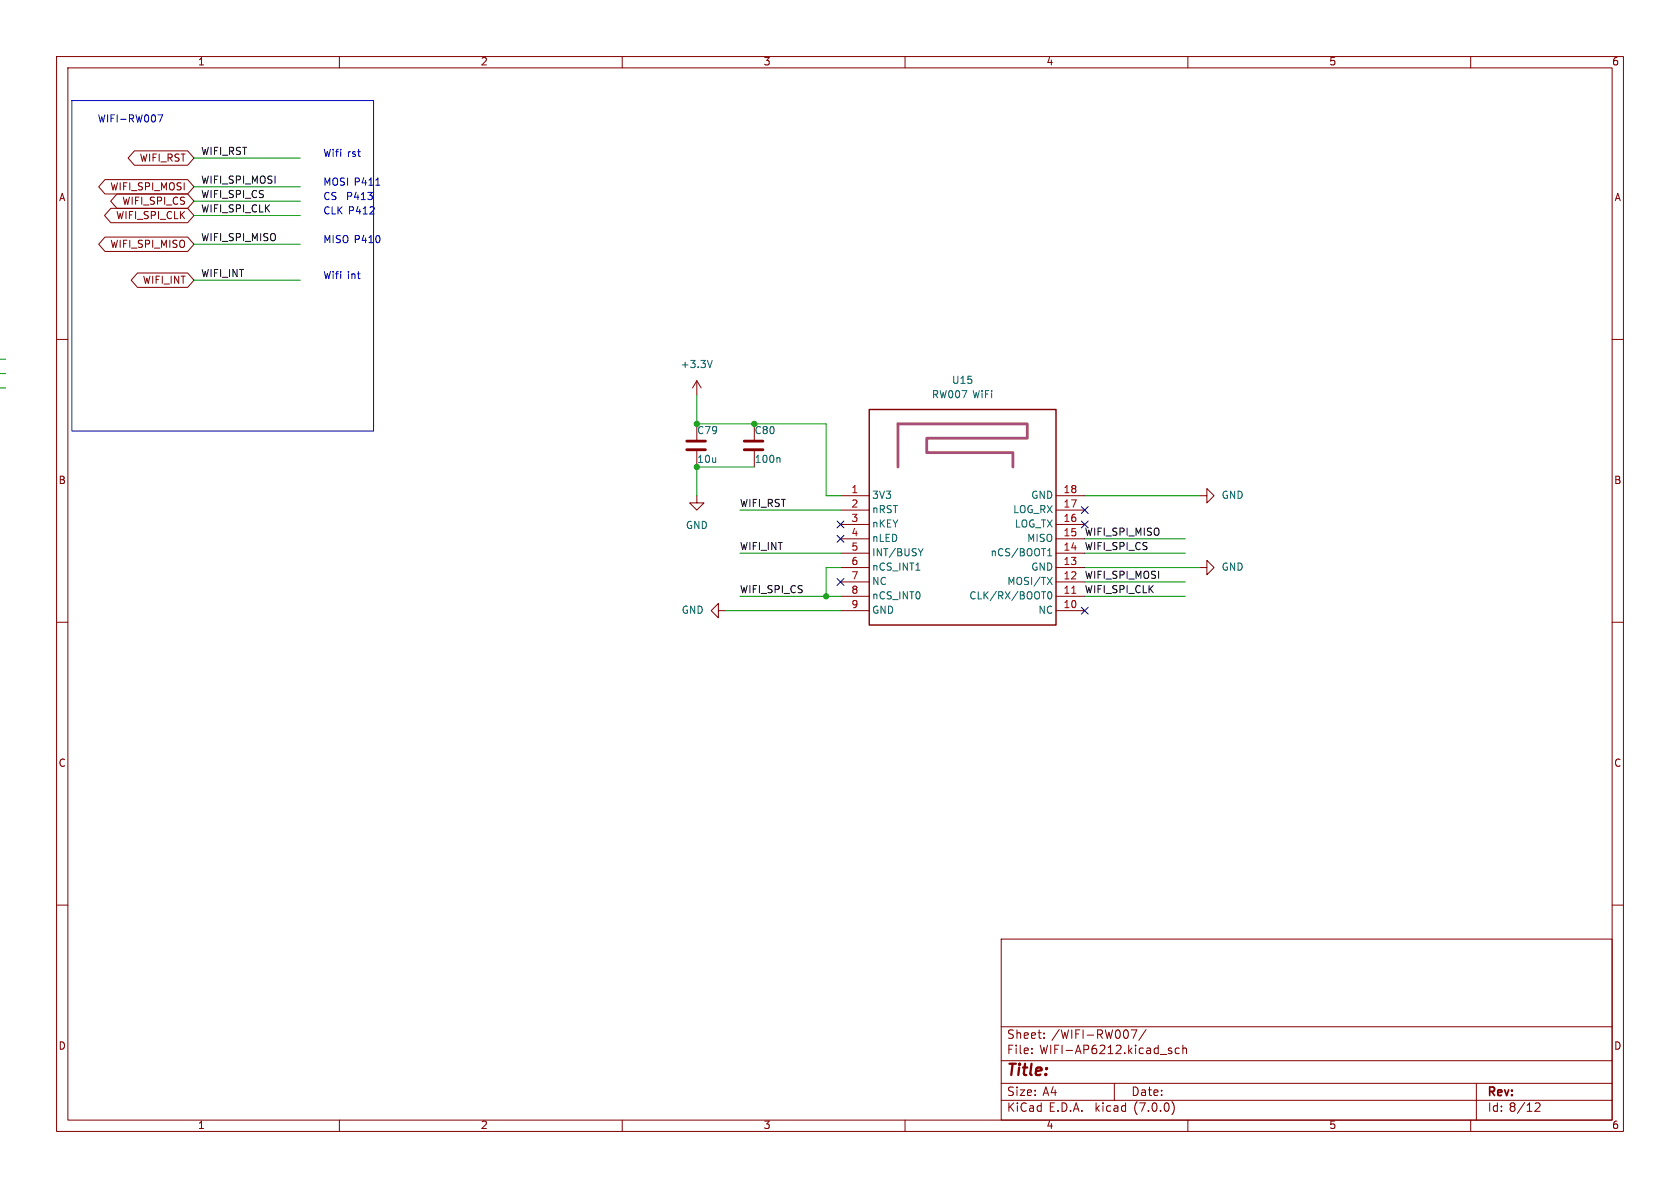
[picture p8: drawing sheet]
<svg xmlns="http://www.w3.org/2000/svg" width="297mm" height="210mm" viewBox="0 0 297 210" stroke-linecap="round" stroke-linejoin="round" font-family="sans-serif">
<g fill="none" stroke="#840000" stroke-width=".18">
<path d="M10 10h277v190h-277zM12 12h273v186h-273zM60 10v2M110 10v2M160 10v2M210 10v2M260 10v2M18.6 31.7h14.6l1.1 1.3-1.1 1.3h-14.6l-1.2-1.3zM19.6 36.8h13.6l1.1 1.3-1.1 1.3h-13.6l-1.1-1.3zM20.7 34.3h12.5l1.1 1.3-1.1 1.2h-12.5l-1.1-1.2zM23.8 26.7h9.4l1.1 1.2-1.1 1.3h-9.4l-1.2-1.3zM10 60h2"/>
<path d="M18.6 41.9h14.6l1.1 1.3-1.1 1.3h-14.6l-1.2-1.3zM24.3 48.3h8.9l1.1 1.2-1.1 1.3h-8.9l-1.1-1.3zM285 60h2M123.2 67.3l-.8 1.3M123.2 67.3v2.6M123.2 74.9v2.8M123.2 79.7v2.9M123.2 67.3l.8 1.3M133.3 74.9v2.8M133.3 79.7v2.9M123.2 87.6v1.3h1.3l-1.3 1.3-1.3-1.3h1.3M148.6 87.6h5.1"/>
<path d="M148.6 97.8h5.1M148.6 95.3h5.1M148.6 92.7h5.1M148.6 90.2h5.1M186.7 87.6h5.1M186.7 97.8h5.1M186.7 95.3h5.1M186.7 92.7h5.1M186.7 90.2h5.1M212.1 87.6h1.3v-1.2l1.2 1.2-1.2 1.3v-1.3M10 110h2M127 108v-1.3l-1.3 1.3 1.3 1.2v-1.2h1.3"/>
<path d="M148.6 108h5.1M148.6 105.4h5.1M148.6 102.9h5.1M148.6 100.3h5.1M186.7 108h5.1M186.7 105.4h5.1M186.7 102.9h5.1M186.7 100.3h5.1M212.1 100.3h1.3v-1.2l1.2 1.2-1.2 1.3v-1.3M285 110h2M10 160h2M285 160h2"/>
<path d="M177 166h108v32h-108zM60 198v2M110 198v2M160 198v2M177 194.5h108M177 191.5h108M177 187.5h108M177 181.5h108M182.4 186.1v.2M182.4 185.3v.2M184.6 183.4v.2M184.6 182.6v.2"/>
<path d="M197 191.5v3M200 182.1h1l-.7 1.5M202.6 182l-1.3 1.9M206.8 185.8h.3l.1 .2-.2 .3h-.3M206.8 185.3h.3M207.2 194.7a1.72 1.72 0 0 1 0 2.3M208.5 185.3h-.5l-.2 .2v.5l.1 .2h.6M209.1 185.4l.2-.1h.4l.1 1M209.1 184.8v1.5M210 198v2M260 198v2M261 191.5v6.5"/>
<path d="M271.4 195.1l.6-.1 .2 .1 .1 .3-1 1.1h1"/>
</g>
<path d="M125.9 63.7l-.4 1.3M137.7 80.9l.2 .2v.6M163.2 97l-.4 .7M185.2 98.3h.7M185.2 97.3l.4-.3v1.3M184.1 104.6h.8M185.2 102.1l.8 1.2M185.4 104.7l.1-.1a.68 .68 0 0 1 .5 .6 .68 .68 0 0 1-.5 .7 .84 .84 0 0 1-.1-1.2zM186 102.1l-.8 1.2" fill="none" stroke="#006464" stroke-width=".18"/>
<path d="M121.4 78h3.3M121.4 79.5h3.3M131.6 78h3.3M131.6 79.5h3.3" fill="none" stroke="#840000" stroke-width=".5"/>
<path d="M158.7 82.6v-7.7h22.9v2.6h-17.8v2.5h15.3v2.6" fill="none" stroke="#a64d79" stroke-width=".51"/>
<path d="M153.7 72.4h33v38.1h-33z" fill="none" stroke="#840000" stroke-width=".25"/>
<path d="M189.5 104.9h.7" fill="none" stroke="#a90000" stroke-width=".18"/>
<path d="M12.7 17.8h53.3v58.4h-53.3zM27.9 20.3h.9l-.6 1.3M66.4 32.7h.8" fill="none" stroke="#0000c2" stroke-width=".18"/>
<g fill="none" stroke="#009600" stroke-width=".18">
<path d="M34.3 33h18.8M34.3 27.9h18.8M34.3 38.1h18.8M34.3 35.6h18.8M34.3 49.5h18.8M34.3 43.2h18.8M-.1 66h1.1M-.1 63.5h1.1M-.1 68.6h1.1M123.2 69.9v5h22.8v12.7h2.6M130.8 90.2h17.8M130.8 97.8h17.8"/>
<path d="M133.3 82.6h-10.1v5M191.8 87.6h20.3M191.8 97.8h17.7M191.8 95.3h17.7M128.3 108h20.3M130.8 105.4h17.8M148.6 100.3h-2.6v5.1M191.8 105.4h17.7M191.8 102.9h17.7M191.8 100.3h20.3"/>
</g>
<path d="M148 94.6l1.2 1.3M148 92.1l1.2 1.2M149.2 94.6l-1.2 1.3M149.2 92.1l-1.2 1.2M191.2 92.1l1.2 1.2M191.2 89.6l1.2 1.2M192.4 92.1l-1.2 1.2M192.4 89.6l-1.2 1.2M148 102.3l1.2 1.2M149.2 102.3l-1.2 1.2M191.2 107.3l1.2 1.3M192.4 107.3l-1.2 1.3" fill="none" stroke="#000084" stroke-width=".18"/>
<g fill="#009600" stroke="#009600" stroke-width=".18">
<circle cx="146" cy="105.4" r=".46"/>
<circle cx="123.2" cy="82.6" r=".46"/>
<circle cx="123.2" cy="74.9" r=".46"/>
<circle cx="133.3" cy="74.9" r=".46"/>
</g>
<text font-size="2.8" fill="#840000" x="178" y="190.8">Title:</text>
<g font-size="2.1" fill="#840000">
<text x="178" y="183.9">Sheet:</text>
<text x="185.9" y="183.9">/WIFI-RW007/</text>
<text x="178" y="186.6">File:</text>
<text x="183.8" y="186.6">WIFI-AP6212.kicad_sch</text>
<text x="178" y="196.8">KiCad</text>
<text x="178" y="194">Size:</text>
<text x="184.3" y="194">A4</text>
<text x="185.4" y="196.8">E.D.A.</text>
<text x="193.7" y="196.8">kicad</text>
<text x="200" y="194">Date:</text>
<text x="200.6" y="196.8">(7.0.0)</text>
<text x="263" y="194.2">Rev:</text>
<text x="263" y="196.8">Id: 8/12</text>
</g>
<g font-size="1.8" fill="#840000">
<text x="35" y="11.8">1</text>
<text x="85" y="11.8">2</text>
<text x="135" y="11.8">3</text>
<text x="185" y="11.8">4</text>
<text x="235" y="11.8">5</text>
<text x="285" y="11.8">6</text>
<text x="24.6" y="28.9">WIFI_RST</text>
<text x="10.4" y="35.8">A</text>
<text x="19.4" y="33.9">WIFI_SPI_MOSI</text>
<text x="285.4" y="35.8">A</text>
<text x="20.4" y="39">WIFI_SPI_CLK</text>
<text x="21.5" y="36.5">WIFI_SPI_CS</text>
<text x="19.4" y="44.1">WIFI_SPI_MISO</text>
<text x="25.1" y="50.4">WIFI_INT</text>
<text x="10.3" y="85.8">B</text>
<text x="285.3" y="85.8">B</text>
<text x="10.3" y="135.8">C</text>
<text x="285.3" y="135.8">C</text>
<text x="10.3" y="185.8">D</text>
<text x="285.3" y="185.8">D</text>
<text x="35" y="199.8">1</text>
<text x="85" y="199.8">2</text>
<text x="135" y="199.8">3</text>
<text x="185" y="199.8">4</text>
<text x="235" y="199.8">5</text>
<text x="285" y="199.8">6</text>
</g>
<g font-size="1.8" fill="#0000c2">
<text x="17.3" y="21.8">WIFI-RW007</text>
<text x="57.1" y="27.9">Wifi</text>
<text x="61.4" y="27.9">rst</text>
<text x="57.1" y="33">MOSI P411</text>
<text x="57.1" y="35.6">CS</text>
<text x="61.4" y="35.6">P413</text>
<text x="57.1" y="38.1">CLK P412</text>
<text x="57.1" y="43.2">MISO P410</text>
<text x="57.1" y="49.5">Wifi</text>
<text x="61.4" y="49.5">int</text>
</g>
<g font-size="1.8" fill="#0f0f0f">
<text x="35.6" y="27.6">WIFI_RST</text>
<text x="35.6" y="35.2">WIFI_SPI_CS</text>
<text x="35.6" y="32.7">WIFI_SPI_MOSI</text>
<text x="35.6" y="37.8">WIFI_SPI_CLK</text>
<text x="35.6" y="42.8">WIFI_SPI_MISO</text>
<text x="35.6" y="49.2">WIFI_INT</text>
<text x="130.8" y="89.8">WIFI_RST</text>
<text x="191.8" y="94.9">WIFI_SPI_MISO</text>
<text x="130.8" y="97.4">WIFI_INT</text>
<text x="191.8" y="97.4">WIFI_SPI_CS</text>
<text x="130.8" y="105.1">WIFI_SPI_CS</text>
<text x="191.8" y="102.5">WIFI_SPI_MOSI</text>
<text x="191.8" y="105.1">WIFI_SPI_CLK</text>
</g>
<g font-size="1.8" fill="#006464">
<text x="120.3" y="65.3">+3.3V</text>
<text x="164.7" y="70.7">RW007</text>
<text x="168.2" y="68.1">U15</text>
<text x="171.9" y="70.7">WiFi</text>
<text x="123.2" y="77">C79</text>
<text x="133.3" y="77">C80</text>
<text x="123.2" y="82.1">10u</text>
<text x="133.4" y="82.1">100n</text>
<text x="154.2" y="88.5">3V3</text>
<text x="182.2" y="88.5">GND</text>
<text x="215.9" y="88.5">GND</text>
<text x="121.2" y="93.8">GND</text>
<text x="154.2" y="91">nRST</text>
<text x="154.2" y="93.5">nKEY</text>
<text x="179" y="91">LOG_RX</text>
<text x="179.3" y="93.5">LOG_TX</text>
<text x="154.2" y="96.1">nLED</text>
<text x="154.2" y="98.6">INT/BUSY</text>
<text x="154.2" y="101.2">nCS_INT1</text>
<text x="175" y="98.6">nCS/BOOT1</text>
<text x="181.5" y="96.1">MISO</text>
<text x="182.2" y="101.2">GND</text>
<text x="215.9" y="101.2">GND</text>
<text x="154.2" y="103.7">NC</text>
<text x="154.2" y="106.2">nCS_INT0</text>
<text x="171.2" y="106.2">CLK/RX/BOOT0</text>
<text x="178" y="103.7">MOSI/TX</text>
<text x="120.5" y="108.8">GND</text>
<text x="154.2" y="108.8">GND</text>
<text x="183.5" y="108.8">NC</text>
</g>
<g font-size="1.8" fill="#a90000">
<text x="150.5" y="87.4">1</text>
<text x="150.5" y="89.9">2</text>
<text x="188" y="89.9">17</text>
<text x="188" y="87.4">18</text>
<text x="150.5" y="92.5">3</text>
<text x="150.5" y="95">4</text>
<text x="188" y="95">15</text>
<text x="188" y="92.5">16</text>
<text x="150.5" y="97.5">5</text>
<text x="150.5" y="100.1">6</text>
<text x="188" y="100.1">13</text>
<text x="188" y="97.5">14</text>
<text x="150.5" y="102.6">7</text>
<text x="150.5" y="105.2">8</text>
<text x="150.5" y="107.7">9</text>
<text x="188" y="107.7">10</text>
<text x="188" y="105.2">11</text>
<text x="188" y="102.6">12</text>
</g>
</svg>
